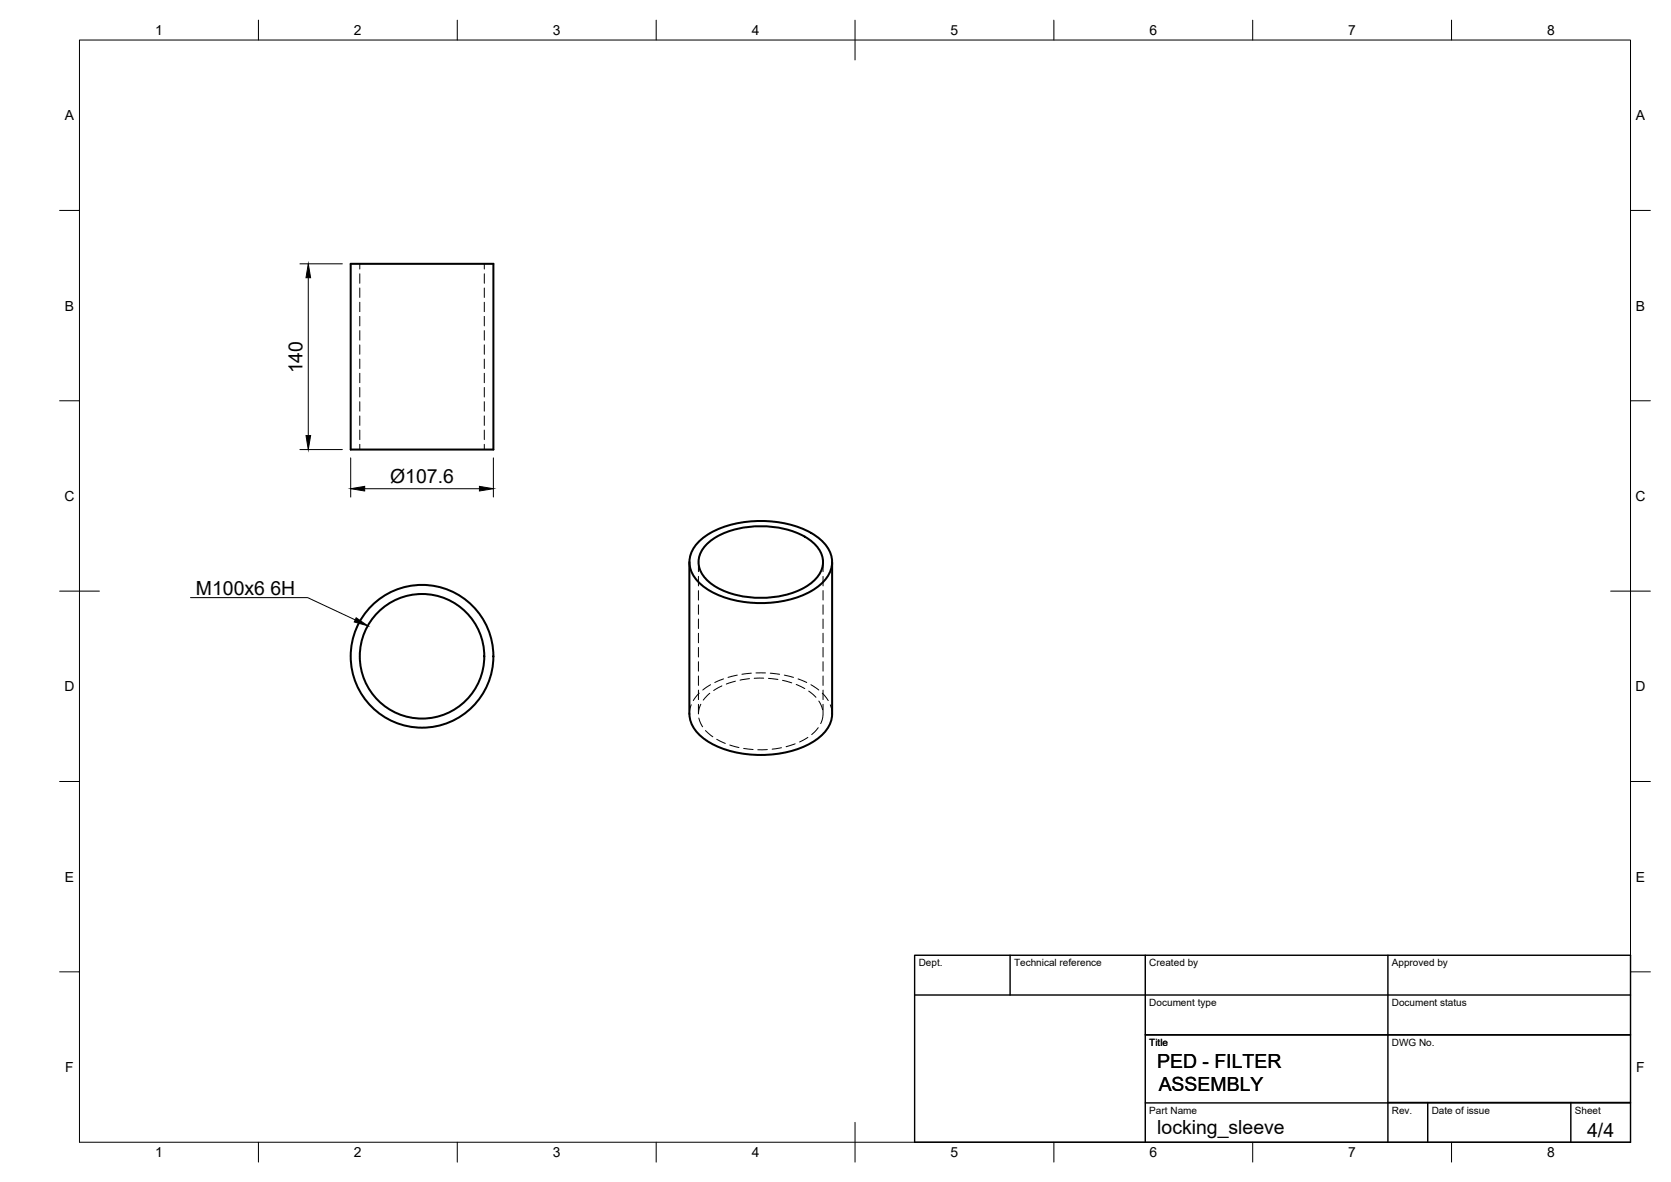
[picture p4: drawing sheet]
<svg xmlns="http://www.w3.org/2000/svg" width="420mm" height="297mm" viewBox="0 0 420 297" stroke-linecap="round" stroke-linejoin="round" font-family="sans-serif">
<!-- layer: Visible -->
<g fill="none" stroke="#000" stroke-width=".51">
<path d="M88.2 66.3h35.9v46.7h-35.9zM176.2 135.7a23.9 23.9 0 0 1 16.8-4.7 21 21 0 0 1 14.3 5.6 6.8 6.8 0 0 1-.9 10.2 23.9 23.9 0 0 1-16.8 4.7 21 21 0 0 1-14.4-5.6 6.8 6.8 0 0 1 1-10.2zM178 136.5a21.1 21.1 0 0 1 15.7-4.2 17.9 17.9 0 0 1 11.7 5.1 5.9 5.9 0 0 1-.8 8.6 21.1 21.1 0 0 1-15.7 4.1 17.9 17.9 0 0 1-11.8-5 5.9 5.9 0 0 1 .9-8.6zM173.3 141.3v38.1M209.2 141.3v38.1a9.3 9.3 0 0 1-5.9 7.7 28.1 28.1 0 0 1-25.3-.8 8.8 8.8 0 0 1-4.6-6.9"/>
<circle cx="106.1" cy="164.9" r="17.9"/>
<circle cx="106.1" cy="164.9" r="15.7"/>
</g>
<!-- layer: Hidden -->
<g fill="none" stroke="#000" stroke-width=".25">
<path d="M90.5 66.3v1.3M90.5 68.8v2.4M90.5 72.4v2.3M90.5 76v2.3M90.5 79.5v2.4M121.8 66.3v1.3M121.8 68.8v2.4M121.8 72.4v2.3M121.8 76v2.3M121.8 79.5v2.4M90.5 83.1v2.4M90.5 86.7v2.3"/>
<path d="M90.5 90.2v2.4M90.5 93.8v2.4M90.5 97.4v2.4M121.8 83.1v2.4M121.8 86.7v2.3M121.8 90.2v2.4M121.8 93.8v2.4M121.8 97.4v2.4M90.5 101v2.3M90.5 104.5v2.4M90.5 108.1v2.4M90.5 111.7v1.3"/>
<path d="M121.8 101v2.3M121.8 104.5v2.4M121.8 108.1v2.4M121.8 111.7v1.3M175.6 141.3v2.4M175.6 144.9v2.3M175.6 148.4v2.4M175.6 152v2.4M175.6 155.6v2.4M175.6 159.1v2.4M206.9 141.3v2.4M206.9 144.9v2.3"/>
<path d="M206.9 148.4v2.4M206.9 152v2.4M206.9 155.6v2.4M206.9 159.1v2.4M173.8 177.1l-.5 2.3M175.6 162.7v2.4M175.6 166.3v2.4M175.6 169.9v2.3M175.6 173.4v2.4M175.6 177v2.4M175.8 174.2l-1.5 1.9M176.2 177l-.4 .9-.2 1.4"/>
<path d="M178.5 174.2l-1.7 1.7M178.7 172.1l-2 1.3M181.5 172.4l-2 1.1M181.9 170.6l-2.2 .9M184.9 171.2l-2.3 .7M185.4 169.7l-2.4 .5M188.4 170.5l-2.3 .4M188.9 169.2l-2.4 .2M190.1 169.1h2.4M192 170.4l-2.4 .1M193.2 170.5l2.4 .3M193.7 169.2l2.3 .2"/>
<path d="M196.8 171l2.3 .6M197.2 169.7l2.3 .5M200.2 172l2.2 1M200.7 170.6l2.1 .9M203.3 173.7l1.8 1.5M203.9 172.1l2 1.3M205.9 176.2l.9 2.2M206.8 174.2l1.5 1.9M206.9 179.5l-.2 1.4-.3 .9M206.9 162.7v2.4M206.9 166.3v2.4M206.9 169.9v2.3"/>
<path d="M206.9 173.4v2.4M206.9 177v2.4M208.8 177.1l.4 2.3M175.7 180.5l1 2.2M177.4 183.6l1.8 1.6M180.2 185.8l2.2 1M183.5 187.2l2.3 .7M187 188.1l2.4 .3M192.9 188.4h-2.4M196.5 187.9l-2.4 .4M199.9 186.9l-2.2 .7M203.1 185.3l-2.1 1.2"/>
<path d="M205.7 182.9l-1.6 1.7"/>
</g>
<!-- layer: BORDER -->
<g fill="none" stroke="#000" stroke-width=".25">
<path d="M20 10.1h390v276.9h-390zM65 5.1v5M115 5.1v5M165 5.1v5M215 5.1v10M265 5.1v5M315 5.1v5M365 5.1v5M15 52.9h5M410 52.9h5M15 100.7h5M410 100.7h5"/>
<path d="M15 148.6h10M405 148.6h10M15 196.4h5M410 196.4h5M15 244.2h5M410 244.2h5M65 287v5M115 287v5M165 287v5M215 282.1v9.9M265 287v5M315 287v5"/>
<path d="M365 287v5"/>
</g>
<!-- layer: TITLEBLOCK -->
<path d="M230 240.1h180v46.9h-180zM230 250h180M254 240.1v9.9M288 240.1v46.9M349 240.1v46.9M288 260.1h122M288 277.2h122M349 277.1h61M359 277.1v9.9M395 277.1v9.9" fill="none" stroke="#000" stroke-width=".36"/>
<!-- layer: FD_Dimensions -->
<path d="M75.4 66.3h10.7M77.5 69.8v39.7M75.4 113h10.7M88.2 115.1v9.8M124.1 115.1v9.8M91.7 122.8h28.8" fill="none" stroke="#000" stroke-width=".25"/>
<path d="M77.5 66.3l.6 3.5h-1.2zM76.9 109.5h1.2l-.6 3.5zM88.2 122.8l3.5-.6v1.2zM120.5 122.2l3.6 .6-3.6 .6z" fill="#000" stroke="#000" stroke-width=".25"/>
<!-- layer: Hole Notes -->
<path d="M89.6 155.2l2.9 2.1-3.4-1z" fill="#000" stroke="#000" stroke-width=".25"/>
<path d="M47.9 150.2h29.5l11.9 5.6" fill="none" stroke="#000" stroke-width=".25"/>
<g font-size="4.9">
<text x="76.1" y="93.9" transform="rotate(-90 76.1 93.9)">140</text>
<text x="98.1" y="121.3">Ø107.6</text>
<text x="49.3" y="149.5">M100x6</text>
<text x="68" y="149.5">6H</text>
<text x="291" y="268.3">PED - FILTER</text>
<text x="291.3" y="274.2">ASSEMBLY</text>
<text x="291" y="285.1">locking_sleeve</text>
<text x="399.1" y="285.7">4/4</text>
</g>
<g font-size="3.5">
<text x="39" y="8.8">1</text>
<text x="89" y="8.8">2</text>
<text x="139" y="8.8">3</text>
<text x="189" y="8.8">4</text>
<text x="239" y="8.8">5</text>
<text x="289" y="8.8">6</text>
<text x="339" y="8.8">7</text>
<text x="389" y="8.8">8</text>
<text x="16.3" y="30.2">A</text>
<text x="411.3" y="30.2">A</text>
<text x="16.3" y="78">B</text>
<text x="411.3" y="78">B</text>
<text x="16.2" y="125.9">C</text>
<text x="411.2" y="125.9">C</text>
<text x="16.2" y="173.7">D</text>
<text x="411.2" y="173.7">D</text>
<text x="16.3" y="221.6">E</text>
<text x="411.3" y="221.6">E</text>
<text x="16.4" y="269.4">F</text>
<text x="411.4" y="269.4">F</text>
<text x="39" y="290.8">1</text>
<text x="89" y="290.8">2</text>
<text x="139" y="290.8">3</text>
<text x="189" y="290.8">4</text>
<text x="239" y="290.8">5</text>
<text x="289" y="290.8">6</text>
<text x="339" y="290.8">7</text>
<text x="389" y="290.8">8</text>
</g>
<g font-size="2.5">
<text x="231" y="242.9">Dept.</text>
<text x="255" y="242.9">Technical reference</text>
<text x="289" y="242.9">Created by</text>
<text x="350" y="242.9">Approved by</text>
<text x="289" y="252.8">Document type</text>
<text x="350" y="252.8">Document status</text>
<text x="289" y="262.9">Title</text>
<text x="350" y="262.9">DWG No.</text>
<text x="289" y="280">Part Name</text>
<text x="350" y="279.9">Rev.</text>
<text x="360" y="279.9">Date of issue</text>
<text x="396" y="279.9">Sheet</text>
</g>
</svg>
